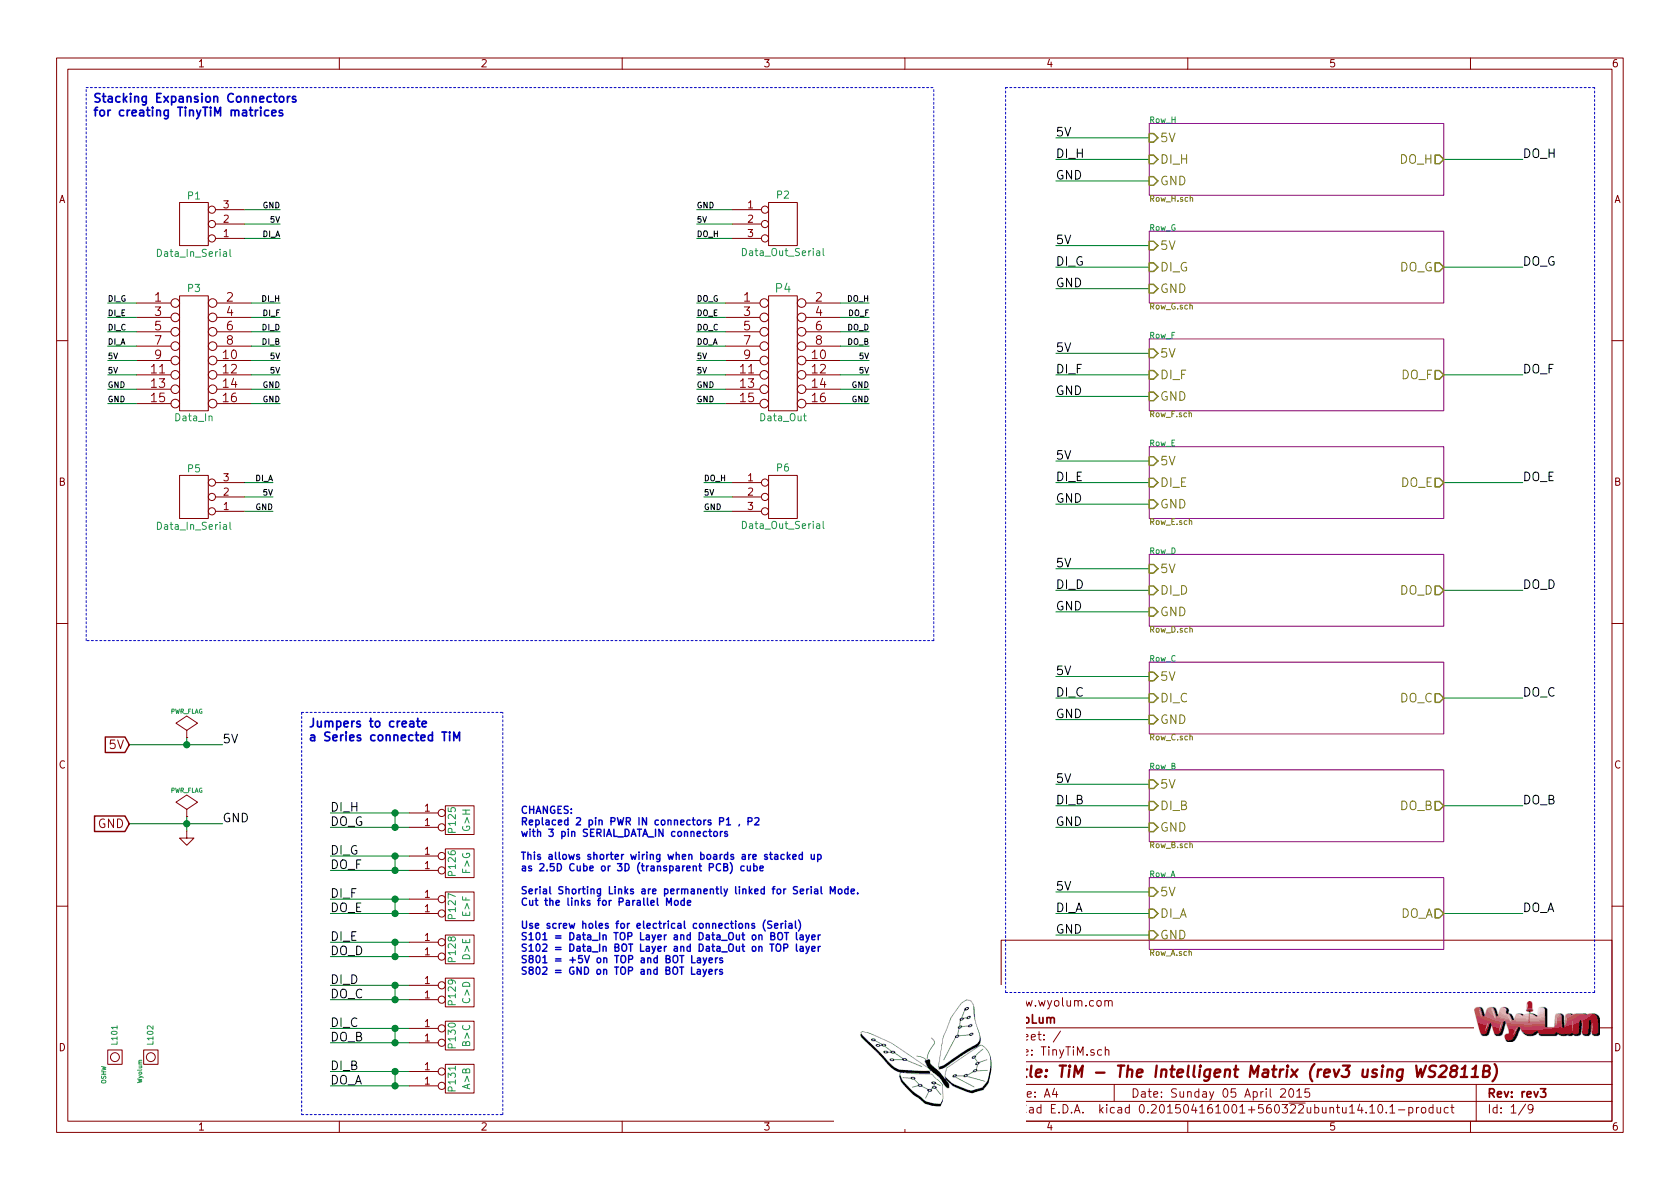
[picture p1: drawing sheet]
EESchema Schematic File Version 2
LIBS:TinyTiM_sym
LIBS:power
LIBS:TinyTiM-cache
EELAYER 25 0
EELAYER END
$Descr A4 11693 8268
encoding utf-8
Sheet 1 9
Title "TiM - The Intelligent Matrix (rev3 using WS2811B)"
Date "Sunday 05 April 2015"
Rev "rev3"
Comp "WyoLum"
Comment1 "www.wyolum.com"
Comment2 ""
Comment3 ""
Comment4 ""
$EndDescr
Wire Wire Line
	2300 7450 2850 7450
Wire Wire Line
	2300 7150 2850 7150
Wire Wire Line
	2300 6850 2850 6850
Wire Wire Line
	2300 6550 2850 6550
Wire Wire Line
	2300 6250 2850 6250
Wire Wire Line
	2300 5950 2850 5950
Wire Wire Line
	2300 5650 2850 5650
Wire Wire Line
	2300 7550 2850 7550
Wire Wire Line
	2300 7250 2850 7250
Wire Wire Line
	2300 6950 2850 6950
Wire Wire Line
	2300 6650 2850 6650
Wire Wire Line
	2300 6350 2850 6350
Wire Wire Line
	2300 6050 2850 6050
Wire Wire Line
	2300 5750 2850 5750
Wire Notes Line
	6500 4450 6500 600 
Wire Notes Line
	6500 4450 600  4450
Wire Notes Line
	600  4450 600  600 
Wire Notes Line
	600  600  6500 600 
Wire Wire Line
	4850 1450 5100 1450
Wire Wire Line
	4850 1550 5100 1550
Wire Wire Line
	1700 1550 1950 1550
Wire Wire Line
	8000 1250 7350 1250
Wire Wire Line
	8000 950  7350 950 
Wire Wire Line
	7350 1100 8000 1100
Wire Wire Line
	10050 1100 10600 1100
Wire Wire Line
	10050 1850 10600 1850
Wire Wire Line
	7350 1850 8000 1850
Wire Wire Line
	8000 1700 7350 1700
Wire Wire Line
	8000 2000 7350 2000
Wire Wire Line
	8000 2750 7350 2750
Wire Wire Line
	8000 2450 7350 2450
Wire Wire Line
	7350 2600 8000 2600
Wire Wire Line
	10050 2600 10600 2600
Wire Wire Line
	10050 3350 10600 3350
Wire Wire Line
	7350 3350 8000 3350
Wire Wire Line
	8000 3200 7350 3200
Wire Wire Line
	8000 3500 7350 3500
Wire Wire Line
	8000 4250 7350 4250
Wire Wire Line
	8000 3950 7350 3950
Wire Wire Line
	7350 4100 8000 4100
Wire Wire Line
	10050 4100 10600 4100
Wire Wire Line
	10050 4850 10600 4850
Wire Wire Line
	7350 4850 8000 4850
Wire Wire Line
	8000 4700 7350 4700
Wire Wire Line
	8000 5000 7350 5000
Wire Wire Line
	8000 5750 7350 5750
Wire Wire Line
	8000 5450 7350 5450
Wire Wire Line
	7350 5600 8000 5600
Wire Wire Line
	10050 5600 10600 5600
Wire Wire Line
	10050 6350 10600 6350
Wire Wire Line
	7350 6350 8000 6350
Wire Wire Line
	900  5725 1550 5725
Wire Wire Line
	900  5175 1550 5175
Wire Wire Line
	1300 5675 1300 5775
Connection ~ 1300 5725
Wire Wire Line
	1300 5125 1300 5175
Connection ~ 1300 5175
Wire Wire Line
	8000 6200 7350 6200
Wire Wire Line
	8000 6500 7350 6500
Wire Wire Line
	1700 1450 1950 1450
Wire Notes Line
	7000 6900 7000 600 
Wire Notes Line
	7000 6900 11100 6900
Wire Notes Line
	11100 6900 11100 600 
Wire Notes Line
	11100 600  7000 600 
Wire Notes Line
	2100 4950 3500 4950
Wire Notes Line
	2100 4950 2100 7750
Wire Notes Line
	2100 7750 3500 7750
Wire Notes Line
	3500 7750 3500 4950
$Comp
L LOGO_1 L101
U 1 1
P 800 7350
F 0 "L101" H 880 7350 40  0000 L CNN
F 1 "OSHW" H 675 7425 30  0000 C CNN
F 2 "TinyTiM_Lib:OSHW_6mm" H 800 7505 30  0001 C CNN
F 3 "" H 800 7350 60  0001 C CNN
	1    800  7350
	0    -1   -1   0   
$EndComp
$Comp
L LOGO_1 L102
U 1 1
P 1050 7350
F 0 "L102" H 1130 7350 40  0000 L CNN
F 1 "Wyolum" H 950 7425 30  0000 C CNN
F 2 "TinyTiM_Lib:Logo-WL3" H 975 7425 30  0001 C CNN
F 3 "" H 1050 7350 60  0001 C CNN
	1    1050 7350
	0    -1   -1   0   
$EndComp
Text Notes 2150 5150 0    60   ~ 12
Jumpers to create\na Series connected TiM
Text Notes 650  800  0    60   ~ 12
Stacking Expansion Connectors\nfor creating TinyTiM matrices
$Comp
L CONN_2_Link P125
U 1 1
P 3200 5700
F 0 "P125" V 3150 5700 50  0000 C CNN
F 1 "G>H" V 3250 5700 50  0000 C CNN
F 2 "TinyTiM_Libs:ShortLink2" V 3350 5700 50  0001 C CNN
F 3 "" H 3200 5700 60  0001 C CNN
F 4 "CONN HEADER 50POS .100\" SGL GOLD" H 3200 5800 60  0001 L CNN "Field4"
F 5 "Header, Unshrouded, Male pin," H 3200 5900 60  0001 L CNN "Field5"
F 6 "0.1\"" H 3200 6000 60  0001 L CNN "Field6"
F 7 "Samtec Inc" H 3200 6100 60  0001 L CNN "Field7"
F 8 "TSW-150-07-L-S" H 3200 6200 60  0001 L CNN "Field8"
F 9 "Digikey" H 3200 6300 60  0001 L CNN "Field9"
F 10 "SAM1031-50-ND" H 3200 6400 60  0001 L CNN "Field10"
F 11 "http://www.digikey.com/scripts/DkSearch/dksus.dll?WT.z_header=search_go&lang=en&keywords=SAM1031-50-ND&x=15&y=16&cur=USD" H 3200 6500 60  0001 L CNN "Field11"
	1    3200 5700
	1    0    0    -1  
$EndComp
$Comp
L CONN_2_Link P126
U 1 1
P 3200 6000
F 0 "P126" V 3150 6000 50  0000 C CNN
F 1 "F>G" V 3250 6000 50  0000 C CNN
F 2 "TinyTiM_Libs:ShortLink2" V 3350 6000 50  0001 C CNN
F 3 "" H 3200 6000 60  0001 C CNN
F 4 "CONN HEADER 50POS .100\" SGL GOLD" H 3200 6100 60  0001 L CNN "Field4"
F 5 "Header, Unshrouded, Male pin," H 3200 6200 60  0001 L CNN "Field5"
F 6 "0.1\"" H 3200 6300 60  0001 L CNN "Field6"
F 7 "Samtec Inc" H 3200 6400 60  0001 L CNN "Field7"
F 8 "TSW-150-07-L-S" H 3200 6500 60  0001 L CNN "Field8"
F 9 "Digikey" H 3200 6600 60  0001 L CNN "Field9"
F 10 "SAM1031-50-ND" H 3200 6700 60  0001 L CNN "Field10"
F 11 "http://www.digikey.com/scripts/DkSearch/dksus.dll?WT.z_header=search_go&lang=en&keywords=SAM1031-50-ND&x=15&y=16&cur=USD" H 3200 6800 60  0001 L CNN "Field11"
	1    3200 6000
	1    0    0    -1  
$EndComp
$Comp
L CONN_2_Link P127
U 1 1
P 3200 6300
F 0 "P127" V 3150 6300 50  0000 C CNN
F 1 "E>F" V 3250 6300 50  0000 C CNN
F 2 "TinyTiM_Libs:ShortLink2" V 3350 6300 50  0001 C CNN
F 3 "" H 3200 6300 60  0001 C CNN
F 4 "CONN HEADER 50POS .100\" SGL GOLD" H 3200 6400 60  0001 L CNN "Field4"
F 5 "Header, Unshrouded, Male pin," H 3200 6500 60  0001 L CNN "Field5"
F 6 "0.1\"" H 3200 6600 60  0001 L CNN "Field6"
F 7 "Samtec Inc" H 3200 6700 60  0001 L CNN "Field7"
F 8 "TSW-150-07-L-S" H 3200 6800 60  0001 L CNN "Field8"
F 9 "Digikey" H 3200 6900 60  0001 L CNN "Field9"
F 10 "SAM1031-50-ND" H 3200 7000 60  0001 L CNN "Field10"
F 11 "http://www.digikey.com/scripts/DkSearch/dksus.dll?WT.z_header=search_go&lang=en&keywords=SAM1031-50-ND&x=15&y=16&cur=USD" H 3200 7100 60  0001 L CNN "Field11"
	1    3200 6300
	1    0    0    -1  
$EndComp
$Comp
L CONN_2_Link P128
U 1 1
P 3200 6600
F 0 "P128" V 3150 6600 50  0000 C CNN
F 1 "D>E" V 3250 6600 50  0000 C CNN
F 2 "TinyTiM_Libs:ShortLink2" V 3350 6600 50  0001 C CNN
F 3 "" H 3200 6600 60  0001 C CNN
F 4 "CONN HEADER 50POS .100\" SGL GOLD" H 3200 6700 60  0001 L CNN "Field4"
F 5 "Header, Unshrouded, Male pin," H 3200 6800 60  0001 L CNN "Field5"
F 6 "0.1\"" H 3200 6900 60  0001 L CNN "Field6"
F 7 "Samtec Inc" H 3200 7000 60  0001 L CNN "Field7"
F 8 "TSW-150-07-L-S" H 3200 7100 60  0001 L CNN "Field8"
F 9 "Digikey" H 3200 7200 60  0001 L CNN "Field9"
F 10 "SAM1031-50-ND" H 3200 7300 60  0001 L CNN "Field10"
F 11 "http://www.digikey.com/scripts/DkSearch/dksus.dll?WT.z_header=search_go&lang=en&keywords=SAM1031-50-ND&x=15&y=16&cur=USD" H 3200 7400 60  0001 L CNN "Field11"
	1    3200 6600
	1    0    0    -1  
$EndComp
$Comp
L CONN_2_Link P129
U 1 1
P 3200 6900
F 0 "P129" V 3150 6900 50  0000 C CNN
F 1 "C>D" V 3250 6900 50  0000 C CNN
F 2 "TinyTiM_Libs:ShortLink2" V 3350 6900 50  0001 C CNN
F 3 "" H 3200 6900 60  0001 C CNN
F 4 "CONN HEADER 50POS .100\" SGL GOLD" H 3200 7000 60  0001 L CNN "Field4"
F 5 "Header, Unshrouded, Male pin," H 3200 7100 60  0001 L CNN "Field5"
F 6 "0.1\"" H 3200 7200 60  0001 L CNN "Field6"
F 7 "Samtec Inc" H 3200 7300 60  0001 L CNN "Field7"
F 8 "TSW-150-07-L-S" H 3200 7400 60  0001 L CNN "Field8"
F 9 "Digikey" H 3200 7500 60  0001 L CNN "Field9"
F 10 "SAM1031-50-ND" H 3200 7600 60  0001 L CNN "Field10"
F 11 "http://www.digikey.com/scripts/DkSearch/dksus.dll?WT.z_header=search_go&lang=en&keywords=SAM1031-50-ND&x=15&y=16&cur=USD" H 3200 7700 60  0001 L CNN "Field11"
	1    3200 6900
	1    0    0    -1  
$EndComp
$Comp
L CONN_2_Link P130
U 1 1
P 3200 7200
F 0 "P130" V 3150 7200 50  0000 C CNN
F 1 "B>C" V 3250 7200 50  0000 C CNN
F 2 "TinyTiM_Libs:ShortLink2" V 3350 7200 50  0001 C CNN
F 3 "" H 3200 7200 60  0001 C CNN
F 4 "CONN HEADER 50POS .100\" SGL GOLD" H 3200 7300 60  0001 L CNN "Field4"
F 5 "Header, Unshrouded, Male pin," H 3200 7400 60  0001 L CNN "Field5"
F 6 "0.1\"" H 3200 7500 60  0001 L CNN "Field6"
F 7 "Samtec Inc" H 3200 7600 60  0001 L CNN "Field7"
F 8 "TSW-150-07-L-S" H 3200 7700 60  0001 L CNN "Field8"
F 9 "Digikey" H 3200 7800 60  0001 L CNN "Field9"
F 10 "SAM1031-50-ND" H 3200 7900 60  0001 L CNN "Field10"
F 11 "http://www.digikey.com/scripts/DkSearch/dksus.dll?WT.z_header=search_go&lang=en&keywords=SAM1031-50-ND&x=15&y=16&cur=USD" H 3200 8000 60  0001 L CNN "Field11"
	1    3200 7200
	1    0    0    -1  
$EndComp
$Comp
L CONN_2_Link P131
U 1 1
P 3200 7500
F 0 "P131" V 3150 7500 50  0000 C CNN
F 1 "A>B" V 3250 7500 50  0000 C CNN
F 2 "TinyTiM_Libs:ShortLink2" V 3350 7500 50  0001 C CNN
F 3 "" H 3200 7500 60  0001 C CNN
F 4 "CONN HEADER 50POS .100\" SGL GOLD" H 3200 7600 60  0001 L CNN "Field4"
F 5 "Header, Unshrouded, Male pin," H 3200 7700 60  0001 L CNN "Field5"
F 6 "0.1\"" H 3200 7800 60  0001 L CNN "Field6"
F 7 "Samtec Inc" H 3200 7900 60  0001 L CNN "Field7"
F 8 "TSW-150-07-L-S" H 3200 8000 60  0001 L CNN "Field8"
F 9 "Digikey" H 3200 8100 60  0001 L CNN "Field9"
F 10 "SAM1031-50-ND" H 3200 8200 60  0001 L CNN "Field10"
F 11 "http://www.digikey.com/scripts/DkSearch/dksus.dll?WT.z_header=search_go&lang=en&keywords=SAM1031-50-ND&x=15&y=16&cur=USD" H 3200 8300 60  0001 L CNN "Field11"
	1    3200 7500
	1    0    0    -1  
$EndComp
Text Label 2300 7450 0    60   ~ 0
DI_B
Text Label 2300 7150 0    60   ~ 0
DI_C
Text Label 2300 6850 0    60   ~ 0
DI_D
Text Label 2300 6550 0    60   ~ 0
DI_E
Text Label 2300 6250 0    60   ~ 0
DI_F
Text Label 2300 5950 0    60   ~ 0
DI_G
Text Label 2300 5650 0    60   ~ 0
DI_H
Text Label 2300 7550 0    60   ~ 0
DO_A
Text Label 2300 7250 0    60   ~ 0
DO_B
Text Label 2300 6950 0    60   ~ 0
DO_C
Text Label 2300 6650 0    60   ~ 0
DO_D
Text Label 2300 6350 0    60   ~ 0
DO_E
Text Label 2300 6050 0    60   ~ 0
DO_F
Text Label 2300 5750 0    60   ~ 0
DO_G
Text Label 4850 1550 0    40   ~ 0
5V
Text Label 4850 1450 0    40   ~ 0
GND
Text Label 1950 1450 2    40   ~ 0
GND
Text Label 1950 1550 2    40   ~ 0
5V
$Sheet
S 8000 850  2050 500 
U 5117961B
F0 "Row_H" 40
F1 "Row_H.sch" 40
F2 "GND" I L 8000 1250 60 
F3 "5V" I L 8000 950 60 
F4 "DO_H" O R 10050 1100 60 
F5 "DI_H" I L 8000 1100 60 
$EndSheet
Text Label 7350 950  0    60   ~ 0
5V
Text Label 7350 1100 0    60   ~ 0
DI_H
Text Label 7350 1250 0    60   ~ 0
GND
Text Label 10600 1100 0    60   ~ 0
DO_H
Text Label 10600 1850 0    60   ~ 0
DO_G
Text Label 7350 2000 0    60   ~ 0
GND
Text Label 7350 1850 0    60   ~ 0
DI_G
Text Label 7350 1700 0    60   ~ 0
5V
$Sheet
S 8000 1600 2050 500 
U 5117954B
F0 "Row_G" 40
F1 "Row_G.sch" 40
F2 "GND" I L 8000 2000 60 
F3 "5V" I L 8000 1700 60 
F4 "DO_G" O R 10050 1850 60 
F5 "DI_G" I L 8000 1850 60 
$EndSheet
$Sheet
S 8000 2350 2050 500 
U 511794A8
F0 "Row_F" 40
F1 "Row_F.sch" 40
F2 "GND" I L 8000 2750 60 
F3 "5V" I L 8000 2450 60 
F4 "DO_F" O R 10050 2600 60 
F5 "DI_F" I L 8000 2600 60 
$EndSheet
Text Label 7350 2450 0    60   ~ 0
5V
Text Label 7350 2600 0    60   ~ 0
DI_F
Text Label 7350 2750 0    60   ~ 0
GND
Text Label 10600 2600 0    60   ~ 0
DO_F
Text Label 10600 3350 0    60   ~ 0
DO_E
Text Label 7350 3500 0    60   ~ 0
GND
Text Label 7350 3350 0    60   ~ 0
DI_E
Text Label 7350 3200 0    60   ~ 0
5V
$Sheet
S 8000 3100 2050 500 
U 51179413
F0 "Row_E" 40
F1 "Row_E.sch" 40
F2 "GND" I L 8000 3500 60 
F3 "5V" I L 8000 3200 60 
F4 "DO_E" O R 10050 3350 60 
F5 "DI_E" I L 8000 3350 60 
$EndSheet
$Sheet
S 8000 3850 2050 500 
U 51179344
F0 "Row_D" 40
F1 "Row_D.sch" 40
F2 "GND" I L 8000 4250 60 
F3 "5V" I L 8000 3950 60 
F4 "DO_D" O R 10050 4100 60 
F5 "DI_D" I L 8000 4100 60 
$EndSheet
Text Label 7350 3950 0    60   ~ 0
5V
Text Label 7350 4100 0    60   ~ 0
DI_D
Text Label 7350 4250 0    60   ~ 0
GND
Text Label 10600 4100 0    60   ~ 0
DO_D
Text Label 10600 4850 0    60   ~ 0
DO_C
Text Label 7350 5000 0    60   ~ 0
GND
Text Label 7350 4850 0    60   ~ 0
DI_C
Text Label 7350 4700 0    60   ~ 0
5V
$Sheet
S 8000 4600 2050 500 
U 51179283
F0 "Row_C" 40
F1 "Row_C.sch" 40
F2 "GND" I L 8000 5000 60 
F3 "5V" I L 8000 4700 60 
F4 "DO_C" O R 10050 4850 60 
F5 "DI_C" I L 8000 4850 60 
$EndSheet
$Sheet
S 8000 5350 2050 500 
U 51178F3E
F0 "Row_B" 40
F1 "Row_B.sch" 40
F2 "GND" I L 8000 5750 60 
F3 "5V" I L 8000 5450 60 
F4 "DO_B" O R 10050 5600 60 
F5 "DI_B" I L 8000 5600 60 
$EndSheet
Text Label 7350 5450 0    60   ~ 0
5V
Text Label 7350 5600 0    60   ~ 0
DI_B
Text Label 7350 5750 0    60   ~ 0
GND
Text Label 10600 5600 0    60   ~ 0
DO_B
Text Label 10600 6350 0    60   ~ 0
DO_A
Text Label 7350 6500 0    60   ~ 0
GND
Text Label 7350 6350 0    60   ~ 0
DI_A
Text Label 7350 6200 0    60   ~ 0
5V
Text GLabel 900  5725 0    60   Input ~ 0
GND
Text GLabel 900  5175 0    60   Input ~ 0
5V
$Sheet
S 8000 6100 2050 500 
U 511688A7
F0 "Row_A" 40
F1 "Row_A.sch" 40
F2 "DO_A" O R 10050 6350 60 
F3 "GND" I L 8000 6500 60 
F4 "DI_A" I L 8000 6350 60 
F5 "5V" I L 8000 6200 60 
$EndSheet
$Comp
L PWR_FLAG #FLG01
U 1 1
P 1300 5675
F 0 "#FLG01" H 1300 5770 30  0001 C CNN
F 1 "PWR_FLAG" H 1300 5855 30  0000 C CNN
F 2 "" H 1300 5675 60  0001 C CNN
F 3 "" H 1300 5675 60  0001 C CNN
	1    1300 5675
	1    0    0    -1  
$EndComp
$Comp
L GND #PWR02
U 1 1
P 1300 5775
F 0 "#PWR02" H 1300 5775 30  0001 C CNN
F 1 "GND" H 1300 5705 30  0001 C CNN
F 2 "" H 1300 5775 60  0001 C CNN
F 3 "" H 1300 5775 60  0001 C CNN
	1    1300 5775
	1    0    0    -1  
$EndComp
$Comp
L PWR_FLAG #FLG03
U 1 1
P 1300 5125
F 0 "#FLG03" H 1300 5220 30  0001 C CNN
F 1 "PWR_FLAG" H 1300 5305 30  0000 C CNN
F 2 "" H 1300 5125 60  0001 C CNN
F 3 "" H 1300 5125 60  0001 C CNN
	1    1300 5125
	1    0    0    -1  
$EndComp
Text Label 1550 5725 0    60   ~ 0
GND
Text Label 1550 5175 0    60   ~ 0
5V
$Comp
L CONN_8X2 P3
U 1 1
P 1350 2450
F 0 "P3" H 1350 2900 50  0000 C CNN
F 1 "Data_In" H 1350 2000 50  0000 C CNN
F 2 "TinyTiM_Lib:Header_8x2" H 1350 2450 60  0001 C CNN
F 3 "" H 1350 2450 60  0000 C CNN
	1    1350 2450
	1    0    0    -1  
$EndComp
Text Label 1950 2100 2    40   ~ 0
DI_H
Text Label 750  2100 0    40   ~ 0
DI_G
Text Label 1950 2200 2    40   ~ 0
DI_F
Text Label 750  2200 0    40   ~ 0
DI_E
Text Label 1950 2300 2    40   ~ 0
DI_D
Text Label 750  2300 0    40   ~ 0
DI_C
Text Label 1950 2400 2    40   ~ 0
DI_B
Text Label 750  2400 0    40   ~ 0
DI_A
Wire Wire Line
	1750 2100 1950 2100
Wire Wire Line
	1750 2200 1950 2200
Wire Wire Line
	1750 2300 1950 2300
Wire Wire Line
	1750 2400 1950 2400
Wire Wire Line
	950  2400 750  2400
Wire Wire Line
	950  2300 750  2300
Wire Wire Line
	950  2200 750  2200
Wire Wire Line
	950  2100 750  2100
Wire Wire Line
	750  2500 950  2500
Text Label 750  2500 0    40   ~ 0
5V
Wire Wire Line
	750  2600 950  2600
Text Label 750  2600 0    40   ~ 0
5V
Wire Wire Line
	1750 2500 1950 2500
Text Label 1950 2500 2    40   ~ 0
5V
Wire Wire Line
	1750 2600 1950 2600
Text Label 1950 2600 2    40   ~ 0
5V
Wire Wire Line
	750  2700 950  2700
Text Label 750  2700 0    40   ~ 0
GND
Wire Wire Line
	750  2800 950  2800
Text Label 750  2800 0    40   ~ 0
GND
Wire Wire Line
	1750 2700 1950 2700
Text Label 1950 2700 2    40   ~ 0
GND
Wire Wire Line
	1750 2800 1950 2800
Text Label 1950 2800 2    40   ~ 0
GND
$Comp
L CONN_8X2 P4
U 1 1
P 5450 2450
F 0 "P4" H 5450 2900 60  0000 C CNN
F 1 "Data_Out" H 5450 2000 50  0000 C CNN
F 2 "TinyTiM_Lib:Header_8x2" H 5450 2450 60  0001 C CNN
F 3 "" H 5450 2450 60  0000 C CNN
	1    5450 2450
	1    0    0    -1  
$EndComp
Text Label 6050 2100 2    40   ~ 0
DO_H
Text Label 4850 2100 0    40   ~ 0
DO_G
Text Label 6050 2200 2    40   ~ 0
DO_F
Text Label 4850 2200 0    40   ~ 0
DO_E
Text Label 6050 2300 2    40   ~ 0
DO_D
Text Label 4850 2300 0    40   ~ 0
DO_C
Text Label 6050 2400 2    40   ~ 0
DO_B
Text Label 4850 2400 0    40   ~ 0
DO_A
Wire Wire Line
	5850 2100 6050 2100
Wire Wire Line
	5850 2200 6050 2200
Wire Wire Line
	5850 2300 6050 2300
Wire Wire Line
	5850 2400 6050 2400
Wire Wire Line
	5050 2400 4850 2400
Wire Wire Line
	5050 2300 4850 2300
Wire Wire Line
	5050 2200 4850 2200
Wire Wire Line
	5050 2100 4850 2100
Wire Wire Line
	4850 2500 5050 2500
Text Label 4850 2500 0    40   ~ 0
5V
Wire Wire Line
	4850 2600 5050 2600
Text Label 4850 2600 0    40   ~ 0
5V
Wire Wire Line
	5850 2500 6050 2500
Text Label 6050 2500 2    40   ~ 0
5V
Wire Wire Line
	5850 2600 6050 2600
Text Label 6050 2600 2    40   ~ 0
5V
Wire Wire Line
	4850 2700 5050 2700
Text Label 4850 2700 0    40   ~ 0
GND
Wire Wire Line
	4850 2800 5050 2800
Text Label 4850 2800 0    40   ~ 0
GND
Wire Wire Line
	5850 2700 6050 2700
Text Label 6050 2700 2    40   ~ 0
GND
Wire Wire Line
	5850 2800 6050 2800
Text Label 6050 2800 2    40   ~ 0
GND
Text Label 1900 3350 2    40   ~ 0
DI_A
Wire Wire Line
	1900 3350 1700 3350
Wire Wire Line
	1700 3550 1900 3550
Text Label 1900 3550 2    40   ~ 0
GND
Wire Wire Line
	1700 3450 1900 3450
Text Label 1900 3450 2    40   ~ 0
5V
$Comp
L CONN_3 P5
U 1 1
P 1350 3450
F 0 "P5" H 1350 3250 50  0000 C CNN
F 1 "Data_In_Serial" H 1350 3650 50  0000 C CNN
F 2 "TinyTiM_Libs:Conn_x3_PTSM" H 1350 3400 60  0001 C CNN
F 3 "" H 1350 3400 60  0000 C CNN
F 4 "CONN HEADER 50POS .100\" SGL GOLD" H 1350 3500 60  0001 L CNN "Field4"
F 5 "Header, Unshrouded, Male pin," H 1350 3600 60  0001 L CNN "Field5"
F 6 "0.1\"" H 1350 3700 60  0001 L CNN "Field6"
	1    1350 3450
	-1   0    0    1   
$EndComp
Text Label 4900 3350 0    40   ~ 0
DO_H
Wire Wire Line
	4900 3350 5100 3350
Wire Wire Line
	5100 3550 4900 3550
Text Label 4900 3550 0    40   ~ 0
GND
Wire Wire Line
	5100 3450 4900 3450
Text Label 4900 3450 0    40   ~ 0
5V
$Comp
L CONN_3 P6
U 1 1
P 5450 3450
F 0 "P6" H 5450 3650 50  0000 C CNN
F 1 "Data_Out_Serial" H 5450 3250 50  0000 C CNN
F 2 "TinyTiM_Libs:Conn_x3_PTSM" H 5450 3400 60  0001 C CNN
F 3 "" H 5450 3400 60  0000 C CNN
F 4 "CONN HEADER 50POS .100\" SGL GOLD" H 5450 3500 60  0001 L CNN "Field4"
F 5 "Header, Unshrouded, Male pin," H 5450 3600 60  0001 L CNN "Field5"
F 6 "0.1\"" H 5450 3700 60  0001 L CNN "Field6"
	1    5450 3450
	1    0    0    -1  
$EndComp
Text Label 1950 1650 2    40   ~ 0
DI_A
Wire Wire Line
	1950 1650 1700 1650
Text Label 4850 1650 0    40   ~ 0
DO_H
Wire Wire Line
	4850 1650 5100 1650
Text Notes 3625 6775 0    50   ~ 10
CHANGES:\nReplaced 2 pin PWR IN connectors P1 , P2 \nwith 3 pin SERIAL_DATA_IN connectors\n\nThis allows shorter wiring when boards are stacked up \nas 2.5D Cube or 3D (transparent PCB) cube\n\nSerial Shorting Links are permanently linked for Serial Mode.\nCut the links for Parallel Mode\n\nUse screw holes for electrical connections (Serial)\nS101 = Data_In TOP Layer and Data_Out on BOT layer\nS102 = Data_In BOT Layer and Data_Out on TOP layer\nS801 = +5V on TOP and BOT Layers\nS802 = GND on TOP and BOT Layers
$Comp
L CONN_3 P1
U 1 1
P 1350 1550
F 0 "P1" H 1350 1350 50  0000 C CNN
F 1 "Data_In_Serial" H 1350 1750 50  0000 C CNN
F 2 "TinyTiM_Libs:Conn_x3_PTSM" H 1350 1500 60  0001 C CNN
F 3 "" H 1350 1500 60  0000 C CNN
F 4 "CONN HEADER 50POS .100\" SGL GOLD" H 1350 1600 60  0001 L CNN "Field4"
F 5 "Header, Unshrouded, Male pin," H 1350 1700 60  0001 L CNN "Field5"
F 6 "0.1\"" H 1350 1800 60  0001 L CNN "Field6"
	1    1350 1550
	-1   0    0    1   
$EndComp
$Comp
L CONN_3 P2
U 1 1
P 5450 1550
F 0 "P2" H 5450 1750 50  0000 C CNN
F 1 "Data_Out_Serial" H 5450 1350 50  0000 C CNN
F 2 "TinyTiM_Libs:Conn_x3_PTSM" H 5450 1500 60  0001 C CNN
F 3 "" H 5450 1500 60  0000 C CNN
F 4 "CONN HEADER 50POS .100\" SGL GOLD" H 5450 1600 60  0001 L CNN "Field4"
F 5 "Header, Unshrouded, Male pin," H 5450 1700 60  0001 L CNN "Field5"
F 6 "0.1\"" H 5450 1800 60  0001 L CNN "Field6"
	1    5450 1550
	1    0    0    -1  
$EndComp
Wire Wire Line
	2750 5650 2750 5750
Connection ~ 2750 5750
Connection ~ 2750 5650
Wire Wire Line
	2750 5950 2750 6050
Connection ~ 2750 6050
Connection ~ 2750 5950
Wire Wire Line
	2750 6250 2750 6350
Connection ~ 2750 6350
Connection ~ 2750 6250
Wire Wire Line
	2750 6550 2750 6650
Connection ~ 2750 6650
Connection ~ 2750 6550
Wire Wire Line
	2750 6850 2750 6950
Connection ~ 2750 6950
Connection ~ 2750 6850
Wire Wire Line
	2750 7150 2750 7250
Connection ~ 2750 7250
Connection ~ 2750 7150
Wire Wire Line
	2750 7450 2750 7550
Connection ~ 2750 7550
Connection ~ 2750 7450
$EndSCHEMATC
